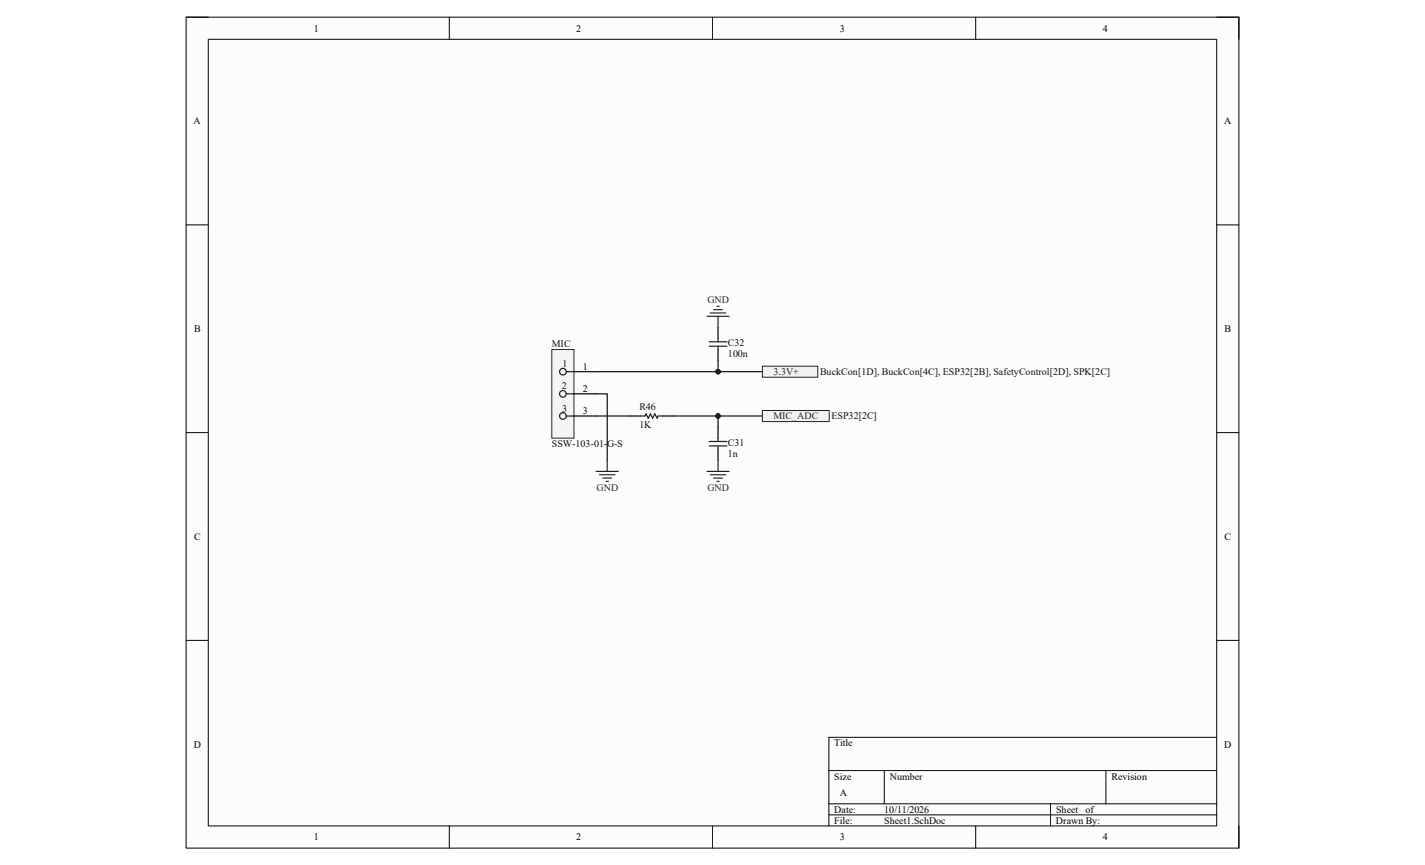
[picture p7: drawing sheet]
<svg xmlns="http://www.w3.org/2000/svg" width="356mm" height="216mm" viewBox="0 0 356 216" stroke-linecap="round" stroke-linejoin="round" font-family="sans-serif">
<path d="M46.4 4.3h262.8v207.4h-262.8z" fill-rule="evenodd" fill="#fcfcfc"/>
<path d="M46.4 4.3h262.8v207.4h-262.8z" fill="none" stroke="#000" stroke-width=".25"/>
<path d="M52 9.8h251.6v196.4h-251.6z" fill-rule="evenodd" fill="#fcfcfc"/>
<g fill="none" stroke="#000" stroke-width=".25">
<path d="M46.4 4.3h5.6M52 9.8h251.6v196.4h-251.6zM112.1 4.3v5.5M177.8 4.3v5.5M243.5 4.3v5.5M303.6 4.3h5.6v5.5M46.4 56.1h5.6M303.6 56.1h5.6M46.4 108h5.6M303.6 108h5.6M46.4 159.8h5.6M303.6 159.8h5.6"/>
<path d="M206.8 192.3h96.8M220.7 192.3v8.3M276 192.3v8.3M303.6 184h-96.8v22.2M112.1 206.2v5.5M177.8 206.2v5.5M206.8 200.6h96.8M206.8 203.4h96.8M243.5 206.2v5.5M262.1 200.6v5.6M309.2 206.2v5.5"/>
</g>
<path d="M137.7 87.2h5.5v22.2h-5.5z" fill-rule="evenodd" fill="#f5f5f5"/>
<path d="M137.7 87.2h5.5v22.2h-5.5z" fill="none" stroke="#262626" stroke-width=".25"/>
<g fill="none" stroke="#1c1c1c" stroke-width=".3">
<path d="M141.3 92.8h1.9M141.3 98.3h1.9M177 85.3h4.4M177 86.4h4.4M179.2 84.5v.8M179.2 86.4v.8M141.3 103.8h1.9M159.8 103.8h1.1l.3-.5 .6 1.1 .5-1.1 .6 1.1 .5-1.1 .6 1.1 .2-.6h1.2M177 111.3h4.4M177 110.2h4.4M179.2 109.4v.8M179.2 111.3v.8"/>
<circle cx="140.5" cy="98.3" r=".83"/>
<circle cx="140.5" cy="92.8" r=".83"/>
<circle cx="140.5" cy="103.8" r=".83"/>
</g>
<path d="M143.2 92.8h5.6M143.2 98.3h5.6M179.2 81.7v2.8M179.2 87.2v2.8M143.2 103.8h5.6M157.1 103.8h2.7M165.4 103.8h2.7M179.2 106.6v2.8M179.2 112.1v2.8" fill="none" stroke="#000" stroke-width=".3"/>
<path d="M190.2 91.4h13.9v2.8h-13.9z" fill-rule="evenodd" fill="#f0f0f0"/>
<path d="M190.2 91.4h13.9v2.8h-13.9z" fill="none" stroke="#262626" stroke-width=".25"/>
<path d="M176.4 79h5.5M177.2 78.1h3.9M178.1 77.3h2.2M178.9 76.5h.6M179.2 79v2.7" fill="none" stroke="#262626" stroke-width=".3"/>
<path d="M148.8 92.8h41.4" fill="none" stroke="#0e0e0e" stroke-width=".3"/>
<circle cx="179.2" cy="92.8" r=".55" fill="#0e0e0e"/>
<circle cx="179.2" cy="92.8" r=".55" fill="none" stroke="#0e0e0e" stroke-width=".25"/>
<path d="M179.2 90v2.8" fill="none" stroke="#0e0e0e" stroke-width=".3"/>
<circle cx="179.2" cy="92.8" r=".55" fill="#0e0e0e"/>
<circle cx="179.2" cy="92.8" r=".55" fill="none" stroke="#0e0e0e" stroke-width=".25"/>
<path d="M148.8 103.8h8.3M168.1 103.8h22.1" fill="none" stroke="#0e0e0e" stroke-width=".3"/>
<circle cx="179.2" cy="103.8" r=".55" fill="#0e0e0e"/>
<circle cx="179.2" cy="103.8" r=".55" fill="none" stroke="#0e0e0e" stroke-width=".25"/>
<path d="M179.2 103.8v2.8" fill="none" stroke="#0e0e0e" stroke-width=".3"/>
<circle cx="179.2" cy="103.8" r=".55" fill="#0e0e0e"/>
<circle cx="179.2" cy="103.8" r=".55" fill="none" stroke="#0e0e0e" stroke-width=".25"/>
<path d="M148.8 117.7h5.5M149.6 118.5h3.9M150.4 119.3h2.2M151.5 114.9v2.8M176.4 117.7h5.5M177.2 118.5h3.9M178.1 119.3h2.2M179.2 114.9v2.8M151.3 120.2h.5M178.9 120.2h.6" fill="none" stroke="#262626" stroke-width=".3"/>
<path d="M148.8 98.3h2.7v16.6" fill="none" stroke="#0e0e0e" stroke-width=".3"/>
<path d="M190.2 102.5h16.7v2.7h-16.7z" fill-rule="evenodd" fill="#f0f0f0"/>
<path d="M190.2 102.5h16.7v2.7h-16.7z" fill="none" stroke="#262626" stroke-width=".25"/>
<g font-size="2.5">
<text x="78.3" y="7.9">1</text>
<text x="143.8" y="7.9">2</text>
<text x="209.6" y="7.9">3</text>
<text x="275.2" y="7.9">4</text>
<text x="48.3" y="31">A</text>
<text x="305.5" y="31">A</text>
<text x="48.4" y="82.9">B</text>
<text x="305.6" y="82.9">B</text>
<text x="145.5" y="92.2">1</text>
<text x="145.5" y="97.7">2</text>
<text x="145.5" y="103.3">3</text>
<text x="48.4" y="134.7">C</text>
<text x="305.6" y="134.7">C</text>
<text x="48.3" y="186.6">D</text>
<text x="208.2" y="186.3">Title</text>
<text x="305.5" y="186.6">D</text>
<text x="208.2" y="194.6">Size</text>
<text x="222" y="194.6">Number</text>
<text x="277.4" y="194.6">Revision</text>
<text x="208.2" y="202.9">Date:</text>
<text x="209.6" y="198.7">A</text>
<text x="220.6" y="202.9">10/11/2026</text>
<text x="263.5" y="202.9">Sheet</text>
<text x="270.8" y="202.9">of</text>
<text x="78.3" y="209.8">1</text>
<text x="143.8" y="209.8">2</text>
<text x="208.2" y="205.6">File:</text>
<text x="209.6" y="209.8">3</text>
<text x="220.6" y="205.6">Sheet1.SchDoc</text>
<text x="263.5" y="205.6">Drawn By:</text>
<text x="275.2" y="209.8">4</text>
</g>
<g font-size="2.5" fill="#262626">
<text x="176.5" y="75.6">GND</text>
<text x="193" y="93.6">3.3V+</text>
<text x="193" y="104.7">MIC_ADC</text>
<text x="148.9" y="122.6">GND</text>
<text x="176.5" y="122.6">GND</text>
</g>
<g font-size="2.5" fill="#0e0e0e">
<text x="137.7" y="86.7">MIC</text>
<text x="181.7" y="89.2">100n</text>
<text x="181.7" y="86.4">C32</text>
<text x="140.3" y="91.7">1</text>
<text x="204.6" y="93.6">BuckCon[1D], BuckCon[4C], ESP32[2B], SafetyControl[2D], SPK[2C]</text>
<text x="140.2" y="97.2">2</text>
<text x="140.3" y="102.7">3</text>
<text x="159.6" y="106.9">1K</text>
<text x="159.6" y="102.4">R46</text>
<text x="207.5" y="104.7">ESP32[2C]</text>
<text x="137.7" y="111.6">SSW-103-01-G-S</text>
<text x="181.7" y="111.3">C31</text>
<text x="181.7" y="114.1">1n</text>
</g>
</svg>
